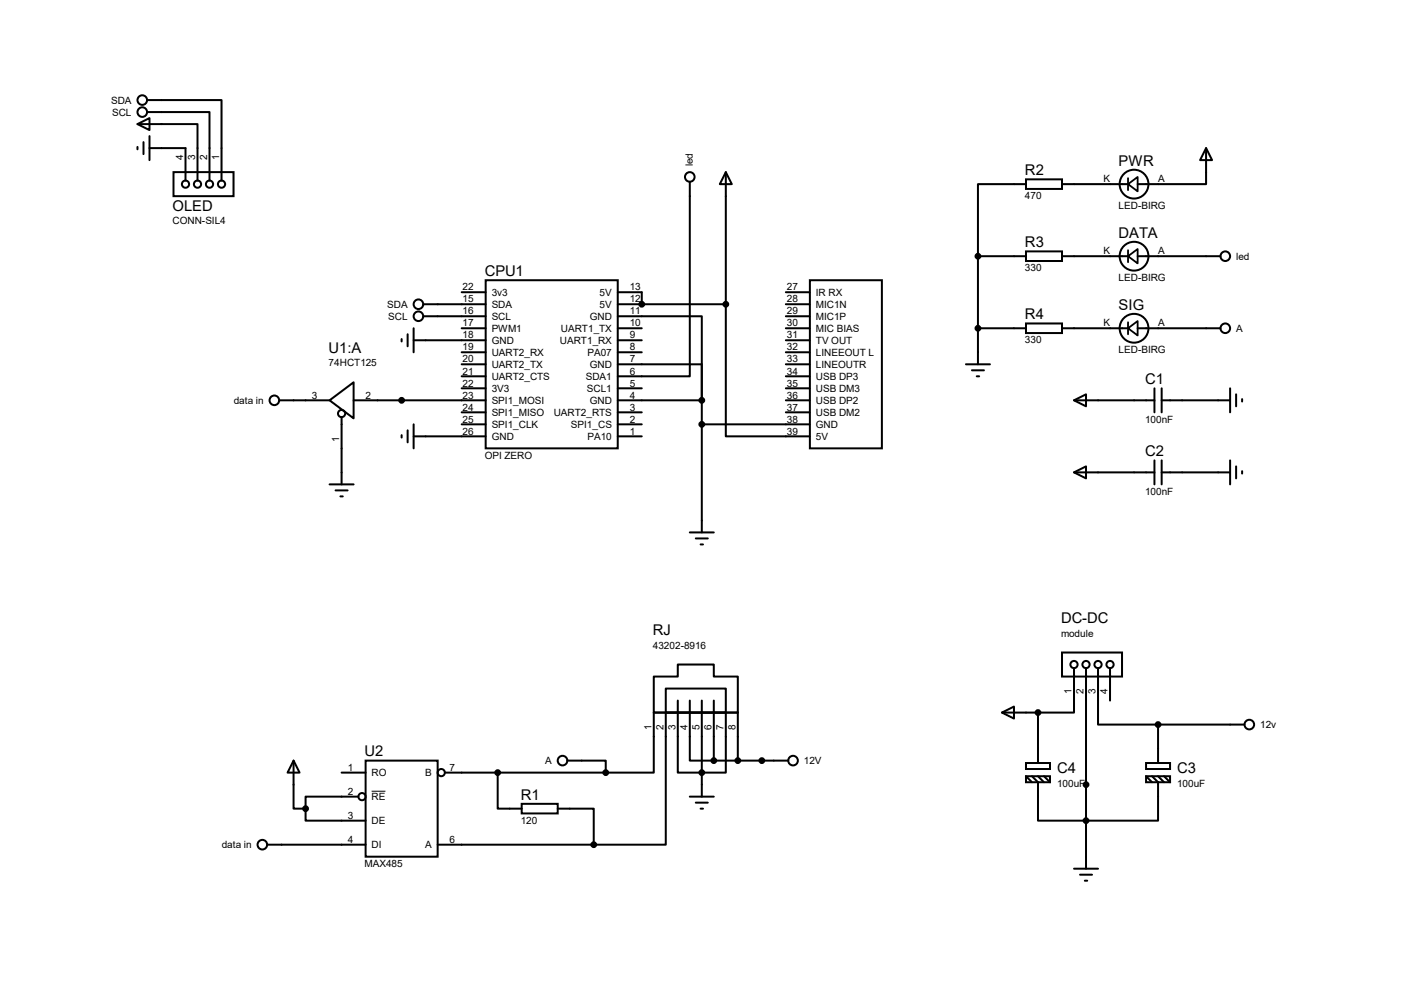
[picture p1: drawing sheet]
<svg xmlns="http://www.w3.org/2000/svg" width="297mm" height="210mm" viewBox="0 0 297 210" stroke-linecap="round" stroke-linejoin="round" font-family="sans-serif">
<g fill="none" stroke="#000" stroke-width=".42">
<path d="M29.1 26.2l2.5-1.2v2.5zM29.1 26.2h12.7v12M29.1 31.1v.5M30.4 30.1v2.5M31.1 21.2h15.8v17M31.1 23.7h13.2v14.5M31.6 31.3h7.6v6.9M31.6 28.8v5.1M36.7 36.4h12.7v5.1h-12.7zM145.9 38.4v41.2h-15.2M153.5 36.4l1.3 2.5h-2.5zM153.5 36.4v27.9"/>
<path d="M217 37.9h7.7v2.1h-7.7zM217 38.9h-10.1v15.3M224.7 38.9h13.9M255.1 31.3l1.3 2.6h-2.5zM255.1 31.3v7.6h-14.4M102.7 59.3h28v35.5h-28zM171.3 59.3h15.3v35.5h-15.3zM206.9 54.2h10.1M206.9 54.2v22.8M217 53.2h7.7v2h-7.7zM224.7 54.2h13.9M240.7 54.2h17.5"/>
<path d="M85 71.7v.5M86.2 70.7v2.5M87.5 72h15.2M87.5 69.4v5.1M89.5 64.3h13.2M89.5 66.9h13.2M97.7 69.4h5M97.7 61.8h5M97.7 74.5h5M97.7 77h5M97.7 79.6h5M130.7 77h17.8v7.7"/>
<path d="M130.7 66.9h17.8v17.8M130.7 69.4h5.1M130.7 61.8h5.1v2.5M130.7 72h5.1M130.7 64.3h22.8M130.7 74.5h5.1M153.5 64.3v28h17.8M166.2 69.4h5.1M166.2 72h5.1M166.2 64.3h5.1M166.2 66.9h5.1M166.2 61.8h5.1"/>
<path d="M166.2 74.5h5.1M166.2 77h5.1M166.2 79.6h5.1M204.3 77h5.1M205.6 78.3h2.6M206.6 79.6h.5M206.9 69.4h10.1M217 68.4h7.7v2h-7.7zM224.7 69.4h13.9M240.7 69.4h17.5M59.1 84.7h10.6M69.7 84.7l5.1-3.8v7.6z"/>
<path d="M72.3 88.2v14.2M74.8 84.7h27.9M85 92v.5M86.2 91v2.6M87.5 92.3h15.2M87.5 89.7v5.1M97.7 89.7h5M97.7 82.1h5M97.7 87.2h5M130.7 84.7h17.8M130.7 92.3h5.1M130.7 89.7h5.1"/>
<path d="M130.7 82.1h5.1M130.7 87.2h5.1M148.5 84.7v27.9M148.5 89.7h22.8M166.2 84.7h5.1M166.2 82.1h5.1M166.2 87.2h5.1M227.2 84.7l2.5-1.3v2.5zM227.2 99.9l2.5-1.3v2.6zM227.2 84.7h17M227.2 99.9h17M244.2 82.1v5.1"/>
<path d="M244.2 97.4v5M245.7 84.7h14.5M245.7 99.9h14.5M245.7 82.1v5.1M245.7 97.4v5M260.2 82.1v5.1M260.2 97.4v5M261.5 83.4v2.5M261.5 98.6v2.6M262.8 84.4v.5M262.8 99.7v.5M69.7 102.4h5.1"/>
<path d="M71 103.7h2.5M72 105h.5M145.9 112.6h5.1M147.2 113.9h2.5M148.2 115.1h.5M224.7 138h12.7v5.1h-12.7zM138.3 143.1h5.1v-2.6h7.6v2.6h5.1v7.6h-17.8zM140.8 145.6h12.7v5.1h-12.7zM140.8 150.7v27.9h-15.2M143.4 148.2v15.2h10.1v-12.7M145.9 148.2v12.7h5.1M148.5 148.2v20.3"/>
<path d="M151 148.2v12.7M212 150.7l2.5-1.3v2.6zM212 150.7h7.6M219.6 150.7v10.7M227.2 141.3v9.4h-7.6M229.7 141.3v42.4M232.3 141.3v11.9h12.7M234.8 141.3v6.9M245 153.2h18.3M245 153.2v8.2M56.5 178.6h20.8M62.1 160.9l1.3 2.5h-2.6z"/>
<path d="M62.1 160.9v10.1h2.5M64.6 171v2.6h12.7M72.3 163.4h5M75.8 168.5h-11.2v2.5M77.3 160.9h15.3v20.3h-15.3zM92.6 178.6h33M94.1 163.4h34M105.3 163.4v7.6h5.1M110.4 170h7.6v2h-7.6zM118 171h7.6v7.6M120 160.9h8.1v2.5M145.9 168.5h5.1"/>
<path d="M147.2 169.8h2.5M148.2 171h.5M151 160.9h15.8M156.1 160.9v-10.2h-17.8v12.7h-10.2M217 161.4h5.1v1.2h-5.1zM217 164.2h5.1v1.2h-5.1zM217 164.2l1.3 1.2M218.3 164.2l1.3 1.2v8.2h25.4v-8.2l-1.3-1.2M219.6 164.2l1.3 1.2M220.9 164.2l1.2 1.2M242.4 161.4h5.1v1.2h-5.1zM242.4 164.2h5.1v1.2h-5.1z"/>
<path d="M242.4 164.2l1.3 1.2M245 164.2l1.3 1.2M246.3 164.2l1.2 1.2M227.2 183.7h5.1M228.5 185h2.5M229.5 186.3h.5"/>
<circle cx="30.1" cy="21.2" r="1.02"/>
<circle cx="30.1" cy="23.7" r="1.02"/>
<circle cx="39.2" cy="38.9" r=".76"/>
<circle cx="41.8" cy="38.9" r=".76"/>
<circle cx="44.3" cy="38.9" r=".76"/>
<circle cx="46.9" cy="38.9" r=".76"/>
<circle cx="145.9" cy="37.4" r="1.02"/>
<circle cx="239.9" cy="38.9" r="3"/>
<circle cx="239.9" cy="54.2" r="3"/>
<circle cx="259.2" cy="54.2" r="1.02"/>
<circle cx="88.5" cy="64.3" r="1.02"/>
<circle cx="88.5" cy="66.9" r="1.02"/>
<circle cx="239.9" cy="69.4" r="3"/>
<circle cx="259.2" cy="69.4" r="1.02"/>
<circle cx="58" cy="84.7" r="1.02"/>
<circle cx="72.3" cy="87.5" r=".76"/>
<circle cx="227.2" cy="140.5" r=".76"/>
<circle cx="229.7" cy="140.5" r=".76"/>
<circle cx="232.3" cy="140.5" r=".76"/>
<circle cx="234.8" cy="140.5" r=".76"/>
<circle cx="264.3" cy="153.2" r="1.02"/>
<circle cx="55.5" cy="178.6" r="1.02"/>
<circle cx="76.6" cy="168.5" r=".76"/>
<circle cx="93.3" cy="163.4" r=".76"/>
<circle cx="119" cy="160.9" r="1.02"/>
<circle cx="167.8" cy="160.9" r="1.02"/>
</g>
<circle cx="135.8" cy="64.3" r=".21" fill="#000"/>
<path d="M78.6 167.3h2.9" fill="none" stroke="#000" stroke-width=".21"/>
<g fill="#000" stroke="#000" stroke-width=".42">
<circle cx="206.9" cy="54.2" r=".51"/>
<circle cx="135.8" cy="64.3" r=".51"/>
<circle cx="153.5" cy="64.3" r=".51"/>
<circle cx="206.9" cy="69.4" r=".51"/>
<circle cx="85" cy="84.7" r=".51"/>
<circle cx="148.5" cy="84.7" r=".51"/>
<circle cx="148.5" cy="89.7" r=".51"/>
<circle cx="219.6" cy="150.7" r=".51"/>
<circle cx="245" cy="153.2" r=".51"/>
<circle cx="64.6" cy="171" r=".51"/>
<circle cx="105.3" cy="163.4" r=".51"/>
<circle cx="125.6" cy="178.6" r=".51"/>
<circle cx="128.1" cy="163.4" r=".51"/>
<circle cx="148.5" cy="163.4" r=".51"/>
<circle cx="151" cy="160.9" r=".51"/>
<circle cx="156.1" cy="160.9" r=".51"/>
<circle cx="161.2" cy="160.9" r=".51"/>
<circle cx="229.7" cy="165.9" r=".51"/>
<circle cx="229.7" cy="173.6" r=".51"/>
</g>
<path d="M238.6 38.9l2.1-1.5v3.1zM238.6 37.7v2.5M238.6 54.2l2.1-1.5v3zM238.6 52.9v2.6M238.6 69.4l2.1-1.5v3.1zM238.6 68.2v2.5" fill="none" stroke="#000" stroke-width=".38"/>
<g font-size="3.1">
<text x="236.6" y="35">PWR</text>
<text x="216.8" y="37">R2</text>
<text x="36.5" y="44.5">OLED</text>
<text x="216.8" y="52.3">R3</text>
<text x="236.6" y="50.2">DATA</text>
<text x="102.5" y="58.4">CPU1</text>
<text x="236.6" y="65.5">SIG</text>
<text x="216.8" y="67.5">R4</text>
<text x="69.5" y="74.6">U1:A</text>
<text x="242.2" y="81.2">C1</text>
<text x="242.2" y="96.5">C2</text>
<text x="224.5" y="131.7">DC-DC</text>
<text x="138.1" y="134.3">RJ</text>
<text x="77.1" y="160">U2</text>
<text x="223.6" y="163.5">C4</text>
<text x="249" y="163.5">C3</text>
<text x="110.2" y="169.1">R1</text>
</g>
<g font-size="2.1">
<text x="23.5" y="21.9">SDA</text>
<text x="23.7" y="24.5">SCL</text>
<text x="38.7" y="33.9" transform="rotate(-90 38.7 33.9)">4</text>
<text x="41.3" y="33.9" transform="rotate(-90 41.3 33.9)">3</text>
<text x="43.8" y="33.9" transform="rotate(-90 43.8 33.9)">2</text>
<text x="46.4" y="33.9" transform="rotate(-90 46.4 33.9)">1</text>
<text x="146.6" y="35.1" transform="rotate(-90 146.6 35.1)">led</text>
<text x="233.4" y="38.6">K</text>
<text x="245" y="38.6">A</text>
<text x="36.5" y="47.5">CONN-SIL4</text>
<text x="216.8" y="42.1">470</text>
<text x="236.6" y="44.2">LED-BIRG</text>
<text x="233.4" y="53.8">K</text>
<text x="245" y="53.8">A</text>
<text x="216.8" y="57.4">330</text>
<text x="236.6" y="59.4">LED-BIRG</text>
<text x="261.5" y="54.9">led</text>
<text x="81.9" y="65.1">SDA</text>
<text x="97.9" y="61.4">22</text>
<text x="97.9" y="64">15</text>
<text x="104" y="62.6">3v3</text>
<text x="104" y="65.1">SDA</text>
<text x="126.8" y="62.6">5V</text>
<text x="126.8" y="65.1">5V</text>
<text x="133.2" y="61.4">13</text>
<text x="133.2" y="64">12</text>
<text x="166.5" y="61.4">27</text>
<text x="166.5" y="64">28</text>
<text x="172.6" y="62.6">IR RX</text>
<text x="172.6" y="65.1">MIC1N</text>
<text x="82.1" y="67.6">SCL</text>
<text x="97.9" y="66.5">16</text>
<text x="97.9" y="69">17</text>
<text x="97.9" y="71.6">18</text>
<text x="104" y="67.6">SCL</text>
<text x="104" y="70.2">PWM1</text>
<text x="118.7" y="70.2">UART1_TX</text>
<text x="124.8" y="67.6">GND</text>
<text x="133.2" y="66.5">11</text>
<text x="133.2" y="69">10</text>
<text x="133.2" y="71.6">9</text>
<text x="166.5" y="66.5">29</text>
<text x="166.5" y="69">30</text>
<text x="166.5" y="71.6">31</text>
<text x="172.6" y="67.6">MIC1P</text>
<text x="172.6" y="70.2">MIC BIAS</text>
<text x="233.4" y="69">K</text>
<text x="245" y="69">A</text>
<text x="261.5" y="70.2">A</text>
<text x="69.5" y="77.5">74HCT125</text>
<text x="97.9" y="74.1">19</text>
<text x="97.9" y="76.7">20</text>
<text x="104" y="72.7">GND</text>
<text x="104" y="75.3">UART2_RX</text>
<text x="104" y="77.8">UART2_TX</text>
<text x="118.4" y="72.7">UART1_RX</text>
<text x="124.3" y="75.3">PA07</text>
<text x="124.8" y="77.8">GND</text>
<text x="133.2" y="74.1">8</text>
<text x="133.2" y="76.7">7</text>
<text x="166.5" y="74.1">32</text>
<text x="166.5" y="76.7">33</text>
<text x="172.6" y="72.7">TV OUT</text>
<text x="172.6" y="75.3">LINEEOUT L</text>
<text x="172.6" y="77.8">LINEOUTR</text>
<text x="216.8" y="72.6">330</text>
<text x="236.6" y="74.6">LED-BIRG</text>
<text x="97.9" y="79.2">21</text>
<text x="97.9" y="81.7">22</text>
<text x="104" y="80.3">UART2_CTS</text>
<text x="104" y="82.9">3V3</text>
<text x="123.9" y="80.3">SDA1</text>
<text x="124.2" y="82.9">SCL1</text>
<text x="133.2" y="79.2">6</text>
<text x="133.2" y="81.7">5</text>
<text x="166.5" y="79.2">34</text>
<text x="166.5" y="81.7">35</text>
<text x="172.6" y="80.3">USB DP3</text>
<text x="172.6" y="82.9">USB DM3</text>
<text x="49.4" y="85.4">data in</text>
<text x="66" y="84.3">3</text>
<text x="77.3" y="84.3">2</text>
<text x="97.9" y="84.3">23</text>
<text x="97.9" y="86.8">24</text>
<text x="97.9" y="89.4">25</text>
<text x="104" y="85.4">SPI1_MOSI</text>
<text x="104" y="88">SPI1_MISO</text>
<text x="117.1" y="88">UART2_RTS</text>
<text x="124.8" y="85.4">GND</text>
<text x="133.2" y="84.3">4</text>
<text x="133.2" y="86.8">3</text>
<text x="133.2" y="89.4">2</text>
<text x="166.5" y="84.3">36</text>
<text x="166.5" y="86.8">37</text>
<text x="166.5" y="89.4">38</text>
<text x="172.6" y="85.4">USB DP2</text>
<text x="172.6" y="88">USB DM2</text>
<text x="242.2" y="89.4">100nF</text>
<text x="71.8" y="93.5" transform="rotate(-90 71.8 93.5)">1</text>
<text x="97.9" y="91.9">26</text>
<text x="104" y="90.5">SPI1_CLK</text>
<text x="104" y="93">GND</text>
<text x="120.8" y="90.5">SPI1_CS</text>
<text x="124.3" y="93">PA10</text>
<text x="133.2" y="91.9">1</text>
<text x="166.5" y="91.9">39</text>
<text x="172.6" y="90.5">GND</text>
<text x="172.6" y="93">5V</text>
<text x="102.5" y="97">OPI ZERO</text>
<text x="242.2" y="104.6">100nF</text>
<text x="138.1" y="137.2">43202-8916</text>
<text x="224.5" y="134.7">module</text>
<text x="226.7" y="146.8" transform="rotate(-90 226.7 146.8)">1</text>
<text x="229.2" y="146.8" transform="rotate(-90 229.2 146.8)">2</text>
<text x="231.8" y="146.8" transform="rotate(-90 231.8 146.8)">3</text>
<text x="234.3" y="146.8" transform="rotate(-90 234.3 146.8)">4</text>
<text x="137.8" y="154.4" transform="rotate(-90 137.8 154.4)">1</text>
<text x="140.3" y="154.4" transform="rotate(-90 140.3 154.4)">2</text>
<text x="142.9" y="154.4" transform="rotate(-90 142.9 154.4)">3</text>
<text x="145.4" y="154.4" transform="rotate(-90 145.4 154.4)">4</text>
<text x="148" y="154.4" transform="rotate(-90 148 154.4)">5</text>
<text x="150.5" y="154.4" transform="rotate(-90 150.5 154.4)">6</text>
<text x="153" y="154.4" transform="rotate(-90 153 154.4)">7</text>
<text x="155.6" y="154.4" transform="rotate(-90 155.6 154.4)">8</text>
<text x="266.6" y="154">12v</text>
<text x="115.3" y="161.6">A</text>
<text x="170.1" y="161.6">12V</text>
<text x="73.6" y="163">1</text>
<text x="78.6" y="164.2">RO</text>
<text x="89.9" y="164.2">B</text>
<text x="95.1" y="163">7</text>
<text x="223.6" y="166.4">100uF</text>
<text x="249" y="166.4">100uF</text>
<text x="73.6" y="173.2">3</text>
<text x="73.6" y="168.1">2</text>
<text x="78.6" y="169.2">RE</text>
<text x="46.9" y="179.4">data in</text>
<text x="73.6" y="178.3">4</text>
<text x="78.6" y="174.3">DE</text>
<text x="78.6" y="179.4">DI</text>
<text x="89.9" y="179.4">A</text>
<text x="95.1" y="178.3">6</text>
<text x="110.2" y="174.2">120</text>
<text x="77.1" y="183.3">MAX485</text>
</g>
</svg>
